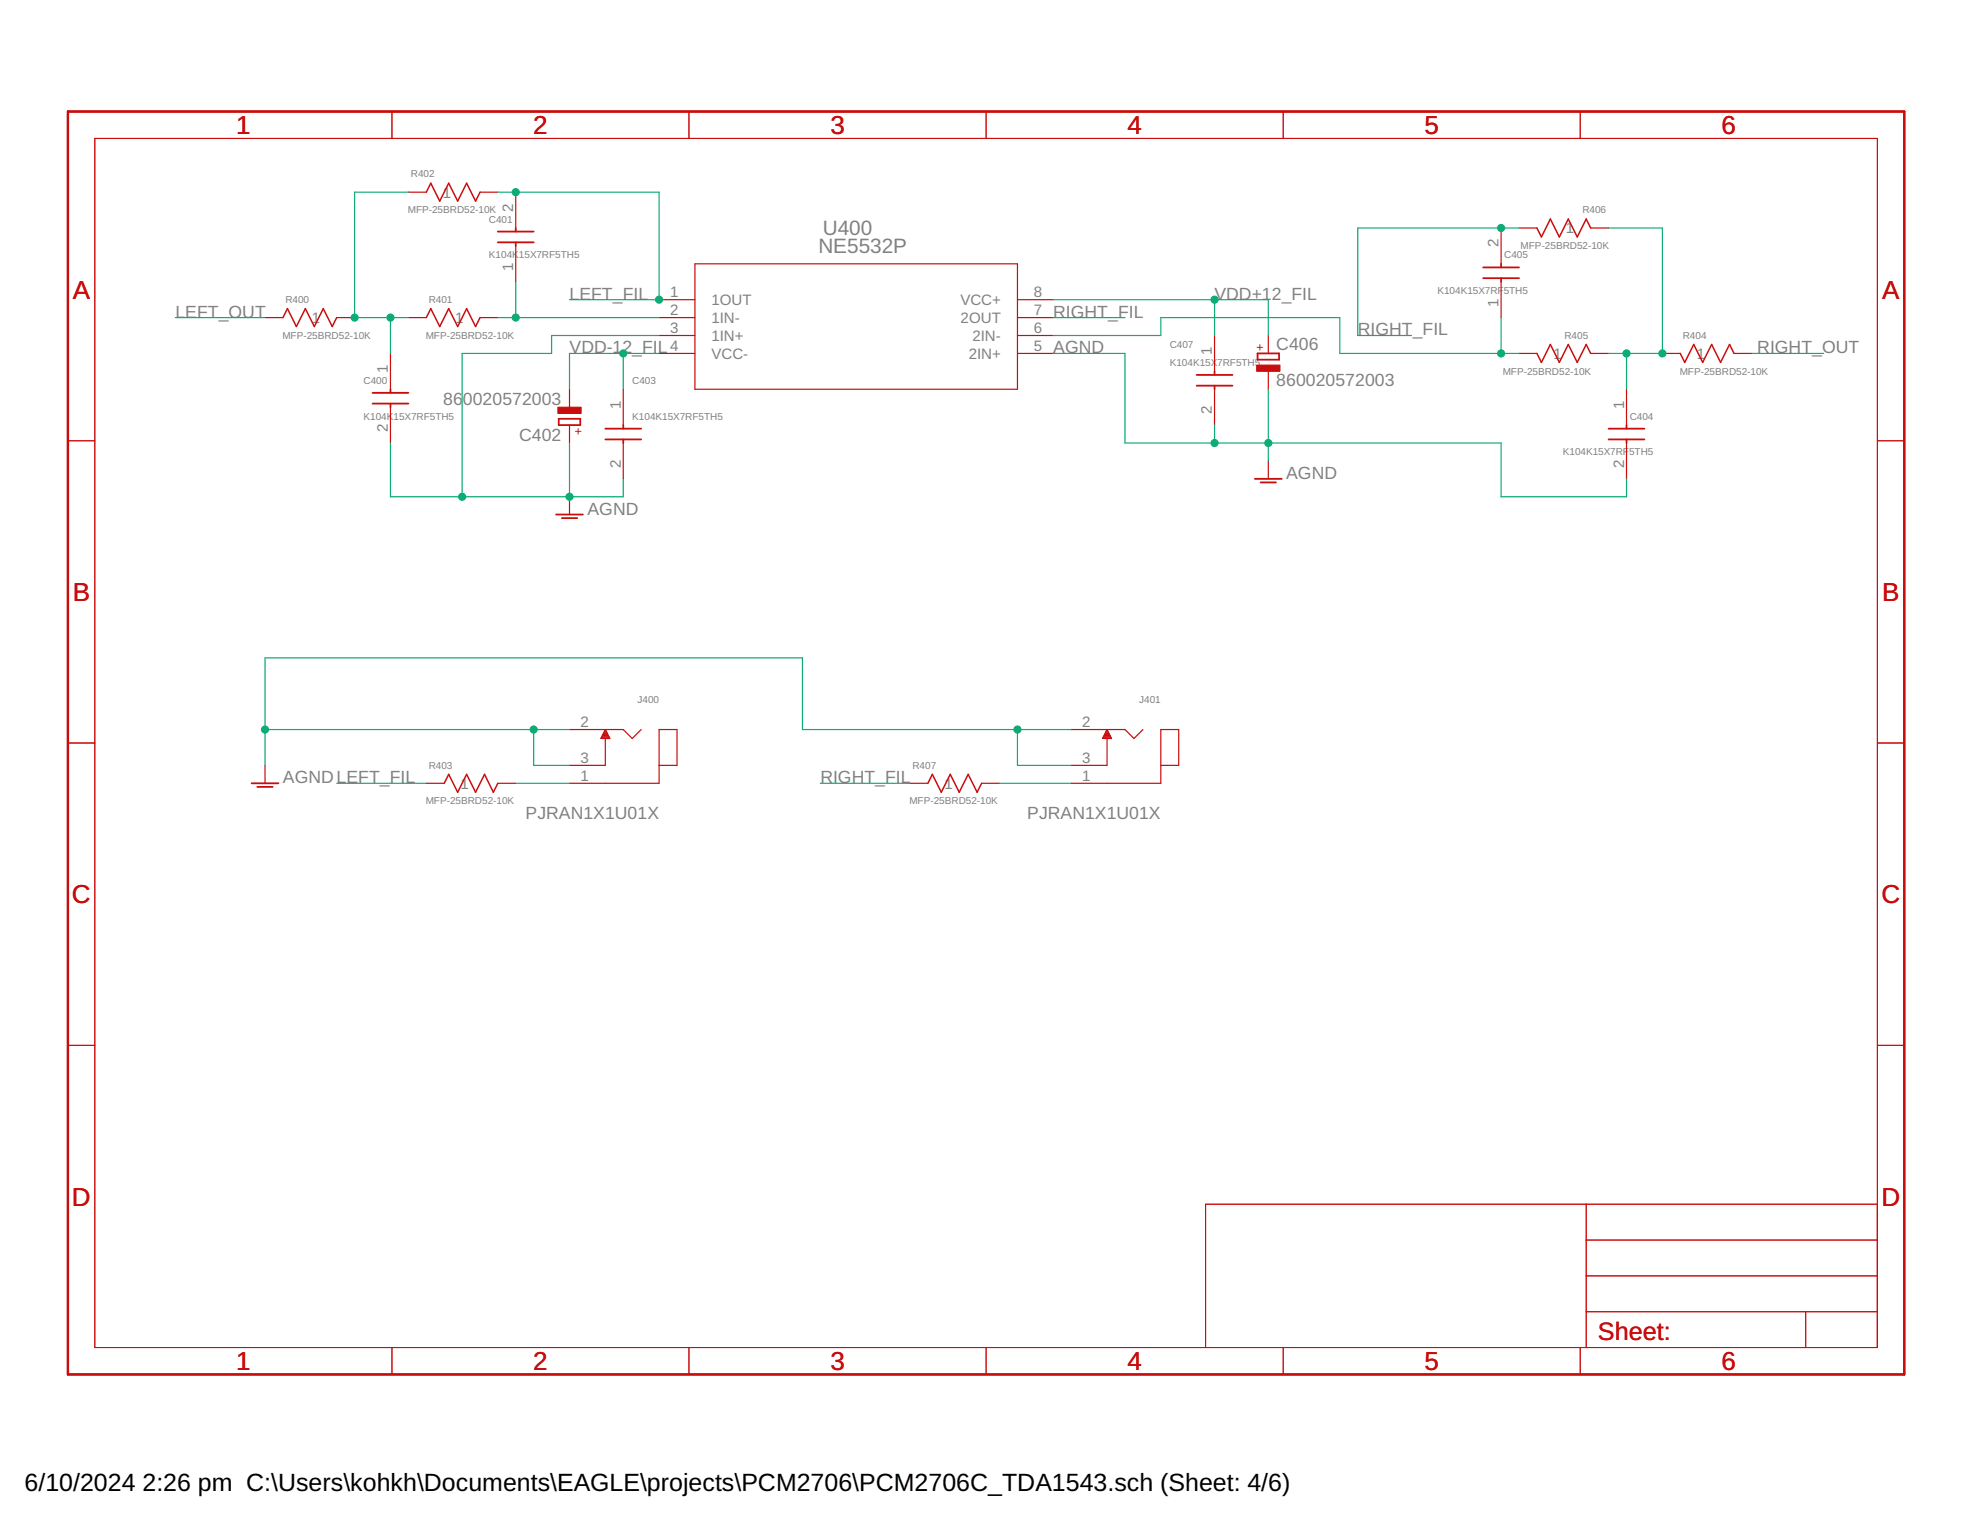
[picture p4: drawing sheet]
<svg xmlns="http://www.w3.org/2000/svg" width="279mm" height="216mm" viewBox="0 0 279 216" stroke-linecap="round" stroke-linejoin="round" font-family="sans-serif">
<g fill="none" stroke="#c90d0c" stroke-width=".14">
<path d="M13.4 19.6h252.7v171.4h-252.7zM55.6 15.8v3.8M97.7 15.8v3.8M139.8 15.8v3.8M181.9 15.8v3.8M224 15.8v3.8M9.6 62.5h3.8M266.1 62.5h3.8M9.6 105.3h3.8M266.1 105.3h3.8M9.6 148.2h3.8M266.1 148.2h3.8"/>
<path d="M224.9 170.7v20.3M224.9 175.8h41.2M266.1 170.7h-95.2v20.3M55.6 191v3.8M97.7 191v3.8M139.8 191v3.8M181.9 191v3.8M224 191v3.8M224.9 185.9h41.2M224.9 180.9h41.2M256 185.9v5.1"/>
</g>
<path d="M9.6 15.8h260.3v179h-260.3z" fill="none" stroke="#c90d0c" stroke-width=".32"/>
<g fill="none" stroke="#c90d0c" stroke-width=".17">
<path d="M57.9 27.2h2.5M68.1 27.2h2.5M73.1 27.2v5.1M73.1 34.9v5M98.5 37.4h45.7v17.8h-45.7zM212.8 32.3v5.1M212.8 39.9v5.1M215.3 32.3h2.6M225.5 32.3h2.5M37.6 45h2.5M47.7 45h2.6M55.4 50.1v5.1"/>
<path d="M55.4 57.7v5.1M57.9 45h2.5M68.1 45h2.5M80.7 55.2v2.5M88.3 55.2v5.1M93.4 42.5h5.1M93.4 45h5.1M93.4 47.6h5.1M93.4 50.1h5.1M144.2 42.5h5.1M144.2 45h5.1M144.2 47.6h5.1"/>
<path d="M144.2 50.1h5.1M172.2 47.6v5M172.2 55.2v5.1M179.8 47.6v2.5M179.8 52.6v2.6M215.3 50.1h2.6M225.5 50.1h2.5M230.6 55.2v5.1M235.6 50.1h2.6M245.8 50.1h2.5M80.7 60.3v2.5M80.7 70.4v2.5"/>
<path d="M88.3 62.8v5.1M179.8 65.3v2.6M230.6 62.8v5.1M37.6 108.5v2.5M60.4 111h2.6M70.6 111h2.5M80.7 103.4h7.6l1.3 1.3 1.3-1.3M85.2 104.6h1.2M85.3 104.5h1.1M85.3 104.4h1M85.4 104.3h.8M85.4 104.1h.8"/>
<path d="M85.5 104h.6M85.6 103.9h.5M85.6 103.8h.4M85.7 103.7h.2M85.8 103.5h.1M85.8 104.7v3.8h-5.1M85.8 103.4l.6 1.3h-1.2zM93.4 108.5h2.6v-5.1h-2.6v7.6h-12.7M129 111h2.5M139.1 111h2.6M151.8 103.4h7.7l1.2 1.3 1.3-1.3M156.3 104.6h1.2"/>
<path d="M156.4 104.5h1.1M156.4 104.4h1M156.5 104.3h.9M156.6 104.1h.7M156.6 104h.6M156.7 103.9h.5M156.7 103.8h.4M156.8 103.7h.2M156.9 103.5h.1M156.9 104.7v3.8h-5.1M156.9 103.4l.7 1.3h-1.3zM164.5 108.5h2.6v-5.1h-2.6v7.6h-12.7"/>
</g>
<g fill="none" stroke="#c90d0c" stroke-width=".25">
<path d="M70.6 34.4h5M70.6 32.8h5M73.1 32.3v.5M73.1 34.4v.5M210.2 39.4h5.1M210.2 37.9h5.1M212.8 37.4v.5M212.8 39.4v.5M52.8 55.7h5.1M52.8 57.2h5.1M55.4 55.2v.5M55.4 57.2v.5"/>
<path d="M79.2 59.4h3.1v.9h-3.1zM169.6 53.1h5.1M169.6 54.7h5.1M172.2 52.6v.5M172.2 54.7v.5M178.3 50.1h3v.9h-3zM78.8 72.9h3.8M79.7 73.4h2.1M85.8 60.8h5.1M85.8 62.3h5.1M88.3 60.3v.5M88.3 62.3v.5"/>
<path d="M177.9 67.9h3.8M178.7 68.4h2.2M228 60.8h5.1M228 62.3h5.1M230.6 60.3v.5M230.6 62.3v.5M35.7 111h3.8M36.5 111.5h2.2"/>
</g>
<path d="M60.4 27.2l.7-1.2 1.2 2.5 1.3-2.5 1.3 2.5 1.2-2.5 1.3 2.5 .7-1.3M217.9 32.3l.6 1.3 1.3-2.5 1.2 2.5 1.3-2.5 1.3 2.5 1.3-2.5 .6 1.2M40.1 45l.6-1.2 1.3 2.5 1.3-2.5 1.3 2.5 1.2-2.5 1.3 2.5 .6-1.3M60.4 45l.7-1.2 1.2 2.5 1.3-2.5 1.3 2.5 1.2-2.5 1.3 2.5 .7-1.3M217.9 50.1l.6 1.3 1.3-2.6 1.2 2.6 1.3-2.6 1.3 2.6 1.3-2.6 .6 1.3M238.2 50.1l.6 1.3 1.3-2.6 1.3 2.6 1.2-2.6 1.3 2.6 1.3-2.6 .6 1.3M63 111l.6-1.2 1.3 2.5 1.2-2.5 1.3 2.5 1.3-2.5 1.2 2.5 .7-1.3M131.5 111l.7-1.2 1.2 2.5 1.3-2.5 1.3 2.5 1.2-2.5 1.3 2.5 .6-1.3" fill="none" stroke="#c90d0c" stroke-width=".21"/>
<g fill="#c90d0c" stroke="#c90d0c" stroke-width=".14">
<path d="M178.1 51.8h3.3v.8h-3.3z"/>
<path d="M79.1 57.7h3.3v.9h-3.3z"/>
</g>
<g fill="none" stroke="#0dab76" stroke-width=".17">
<path d="M57.9 27.2h-7.6v17.8h7.6M70.6 27.2h22.8v15.3h-12.7M73.1 39.9v5.1M215.3 32.3h-22.8v15.3h7.6M228 32.3h7.6v17.8h-7.6M24.9 45h12.7M55.4 45v5.1M70.6 45h22.8M88.3 50.1v5.1M93.4 50.1h-12.7v5.1M93.4 47.6h-15.2v2.5h-12.7v20.3M149.3 50.1h10.2v12.7h53.3v7.6h17.8v-2.5"/>
<path d="M149.3 47.6h15.2v-2.6h25.4v5.1h25.4M149.3 42.5h30.5v5.1M149.3 45h10.2M172.2 42.5v5.1M179.8 55.2v10.1M212.8 45v5.1M230.6 50.1v5.1M248.3 50.1h10.2M55.4 62.8v7.6h32.9v-2.5M80.7 62.8v7.6M172.2 60.3v2.5M37.6 103.4h43.1"/>
<path d="M47.7 111h12.7M73.1 111h7.6M75.6 103.4v5.1h5.1M116.3 111h12.7M141.7 111h10.1M144.2 103.4v5.1h7.6M151.8 103.4h-38.1v-10.1h-76.1v15.2"/>
</g>
<g fill="#0dab76" stroke="#0dab76" stroke-width=".14">
<circle cx="80.7" cy="70.4" r=".51"/>
<circle cx="65.5" cy="70.4" r=".51"/>
<circle cx="179.8" cy="62.8" r=".51"/>
<circle cx="172.2" cy="62.8" r=".51"/>
<circle cx="75.6" cy="103.4" r=".51"/>
<circle cx="144.2" cy="103.4" r=".51"/>
<circle cx="37.6" cy="103.4" r=".51"/>
<circle cx="88.3" cy="50.1" r=".51"/>
<circle cx="172.2" cy="42.5" r=".51"/>
<circle cx="212.8" cy="32.3" r=".51"/>
<circle cx="73.1" cy="27.2" r=".51"/>
<circle cx="93.4" cy="42.5" r=".51"/>
<circle cx="55.4" cy="45" r=".51"/>
<circle cx="50.3" cy="45" r=".51"/>
<circle cx="230.6" cy="50.1" r=".51"/>
<circle cx="235.6" cy="50.1" r=".51"/>
<circle cx="73.1" cy="45" r=".51"/>
<circle cx="212.8" cy="50.1" r=".51"/>
</g>
<g font-size="3.7" fill="#c90d0c">
<text x="33.5" y="19">1</text>
<text x="75.6" y="19">2</text>
<text x="117.7" y="19">3</text>
<text x="159.8" y="19">4</text>
<text x="201.9" y="19">5</text>
<text x="244.1" y="19">6</text>
<text x="10.3" y="42.3">A</text>
<text x="266.8" y="42.3">A</text>
<text x="10.3" y="85.2">B</text>
<text x="266.8" y="85.2">B</text>
<text x="10.2" y="128">C</text>
<text x="266.7" y="128">C</text>
<text x="10.2" y="170.9">D</text>
<text x="266.7" y="170.9">D</text>
<text x="33.5" y="194.2">1</text>
<text x="75.6" y="194.2">2</text>
<text x="117.7" y="194.2">3</text>
<text x="159.8" y="194.2">4</text>
<text x="201.9" y="194.2">5</text>
<text x="244.1" y="194.2">6</text>
</g>
<text font-size="3.6" fill="#c90d0c" x="226.5" y="189.9">Sheet:</text>
<g font-size="3.5">
<text x="3.5" y="211.4">6/10/2024</text>
<text x="20.2" y="211.4">2:26 pm C:\Users\kohkh\Documents\EAGLE\projects\PCM2706\PCM2706C_TDA1543.sch (Sheet: 4/6)</text>
</g>
<g font-size="2.9" fill="#808080">
<text x="116" y="35.9">NE5532P</text>
<text x="116.6" y="33.4">U400</text>
</g>
<g font-size="2.5" fill="#808080">
<text x="24.9" y="45">LEFT_OUT</text>
<text x="80.7" y="42.5">LEFT_FIL</text>
<text x="149.3" y="45">RIGHT_FIL</text>
<text x="172.2" y="42.5">VDD+12_FIL</text>
<text x="192.5" y="47.6">RIGHT_FIL</text>
<text x="80.7" y="50.1">VDD-12_FIL</text>
<text x="149.3" y="50.1">AGND</text>
<text x="180.9" y="49.6">C406</text>
<text x="249.1" y="50.1">RIGHT_OUT</text>
<text x="62.8" y="57.4">86</text>
<text x="65.6" y="57.4">0020572003</text>
<text x="180.9" y="54.7">860020572003</text>
<text x="73.6" y="62.5">C402</text>
<text x="182.3" y="67.9">AGND</text>
<text x="83.3" y="73">AGND</text>
<text x="40.1" y="111">AGNDLEFT_FIL</text>
<text x="116.3" y="111">RIGHT_FIL</text>
<text x="74.5" y="116.1">PJRAN1X1U01X</text>
<text x="145.6" y="116.1">PJRAN1X1U01X</text>
</g>
<g font-size="2.1" fill="#808080">
<text x="62.8" y="28">1</text>
<text x="72.8" y="30" transform="rotate(-90 72.8 30)">2</text>
<text x="212.4" y="35.1" transform="rotate(-90 212.4 35.1)">2</text>
<text x="222" y="33.1">1</text>
<text x="72.8" y="38.4" transform="rotate(-90 72.8 38.4)">1</text>
<text x="44.2" y="45.8">1</text>
<text x="64.5" y="45.8">1</text>
<text x="95" y="42.1">1</text>
<text x="95" y="44.7">2</text>
<text x="95" y="47.2">3</text>
<text x="100.9" y="43.2">1OUT</text>
<text x="100.9" y="45.8">1IN-</text>
<text x="136.1" y="43.2">VCC+</text>
<text x="136.2" y="45.8">2OUT</text>
<text x="146.6" y="47.2">6</text>
<text x="146.6" y="44.7">7</text>
<text x="146.6" y="42.1">8</text>
<text x="212.4" y="43.5" transform="rotate(-90 212.4 43.5)">1</text>
<text x="55" y="52.8" transform="rotate(-90 55 52.8)">1</text>
<text x="95" y="49.7">4</text>
<text x="100.9" y="48.3">1IN+</text>
<text x="100.9" y="50.9">VCC-</text>
<text x="137.3" y="50.9">2IN+</text>
<text x="137.8" y="48.3">2IN-</text>
<text x="146.6" y="49.7">5</text>
<text x="171.8" y="50.3" transform="rotate(-90 171.8 50.3)">1</text>
<text x="220.2" y="50.9">1</text>
<text x="240.5" y="50.9">1</text>
<text x="88" y="57.9" transform="rotate(-90 88 57.9)">1</text>
<text x="171.8" y="58.7" transform="rotate(-90 171.8 58.7)">2</text>
<text x="230.2" y="57.9" transform="rotate(-90 230.2 57.9)">1</text>
<text x="55" y="61.2" transform="rotate(-90 55 61.2)">2</text>
<text x="88" y="66.3" transform="rotate(-90 88 66.3)">2</text>
<text x="230.2" y="66.3" transform="rotate(-90 230.2 66.3)">2</text>
<text x="82.3" y="103.1">2</text>
<text x="153.4" y="103.1">2</text>
<text x="65.3" y="111.8">1</text>
<text x="82.3" y="110.7">1</text>
<text x="82.3" y="108.1">3</text>
<text x="133.9" y="111.8">1</text>
<text x="153.4" y="110.7">1</text>
<text x="153.4" y="108.1">3</text>
</g>
<g font-size="1.8" fill="#c90d0c">
<text x="179.2" y="49.7" transform="rotate(-90 179.2 49.7)">+</text>
<text x="82.6" y="61.7" transform="rotate(-90 82.6 61.7)">+</text>
</g>
<g font-size="1.4" fill="#808080">
<text x="58.2" y="25.2">R402</text>
<text x="57.8" y="30.2">MFP-25BRD52-10K</text>
<text x="69.3" y="31.6">C401</text>
<text x="215.6" y="35.3">MFP-25BRD52-10K</text>
<text x="224.3" y="30.2">R406</text>
<text x="69.3" y="36.6">K104K15X7RF5TH5</text>
<text x="203.8" y="41.7">K104K15X7RF</text>
<text x="213.2" y="41.7">5TH5</text>
<text x="213.2" y="36.6">C405</text>
<text x="40.5" y="42.9">R400</text>
<text x="60.8" y="42.9">R401</text>
<text x="40" y="48">MFP-25BRD52-10K</text>
<text x="60.3" y="48">MFP-25BRD52-10K</text>
<text x="165.8" y="51.9">K104K15X</text>
<text x="165.8" y="49.3">C407</text>
<text x="172.5" y="51.9">7RF5TH5</text>
<text x="213" y="53.1">MFP-25BRD52-10K</text>
<text x="221.8" y="48">R405</text>
<text x="238.1" y="53.2">MFP-25BRD52-10K</text>
<text x="238.5" y="48.1">R404</text>
<text x="51.5" y="59.5">K104K</text>
<text x="51.5" y="54.4">C400</text>
<text x="55.8" y="59.5">15X7RF5TH5</text>
<text x="89.6" y="59.5">K104K15X7RF5TH5</text>
<text x="89.6" y="54.4">C403</text>
<text x="231" y="59.5">C404</text>
<text x="221.5" y="64.6">K104K15X7RF</text>
<text x="230.9" y="64.6">5TH5</text>
<text x="90.4" y="99.6">J400</text>
<text x="161.5" y="99.6">J401</text>
<text x="60.8" y="109">R403</text>
<text x="129.3" y="109">R407</text>
<text x="60.3" y="114">MFP-25BRD52-10K</text>
<text x="128.9" y="114">MFP-25BRD52-10K</text>
</g>
</svg>
